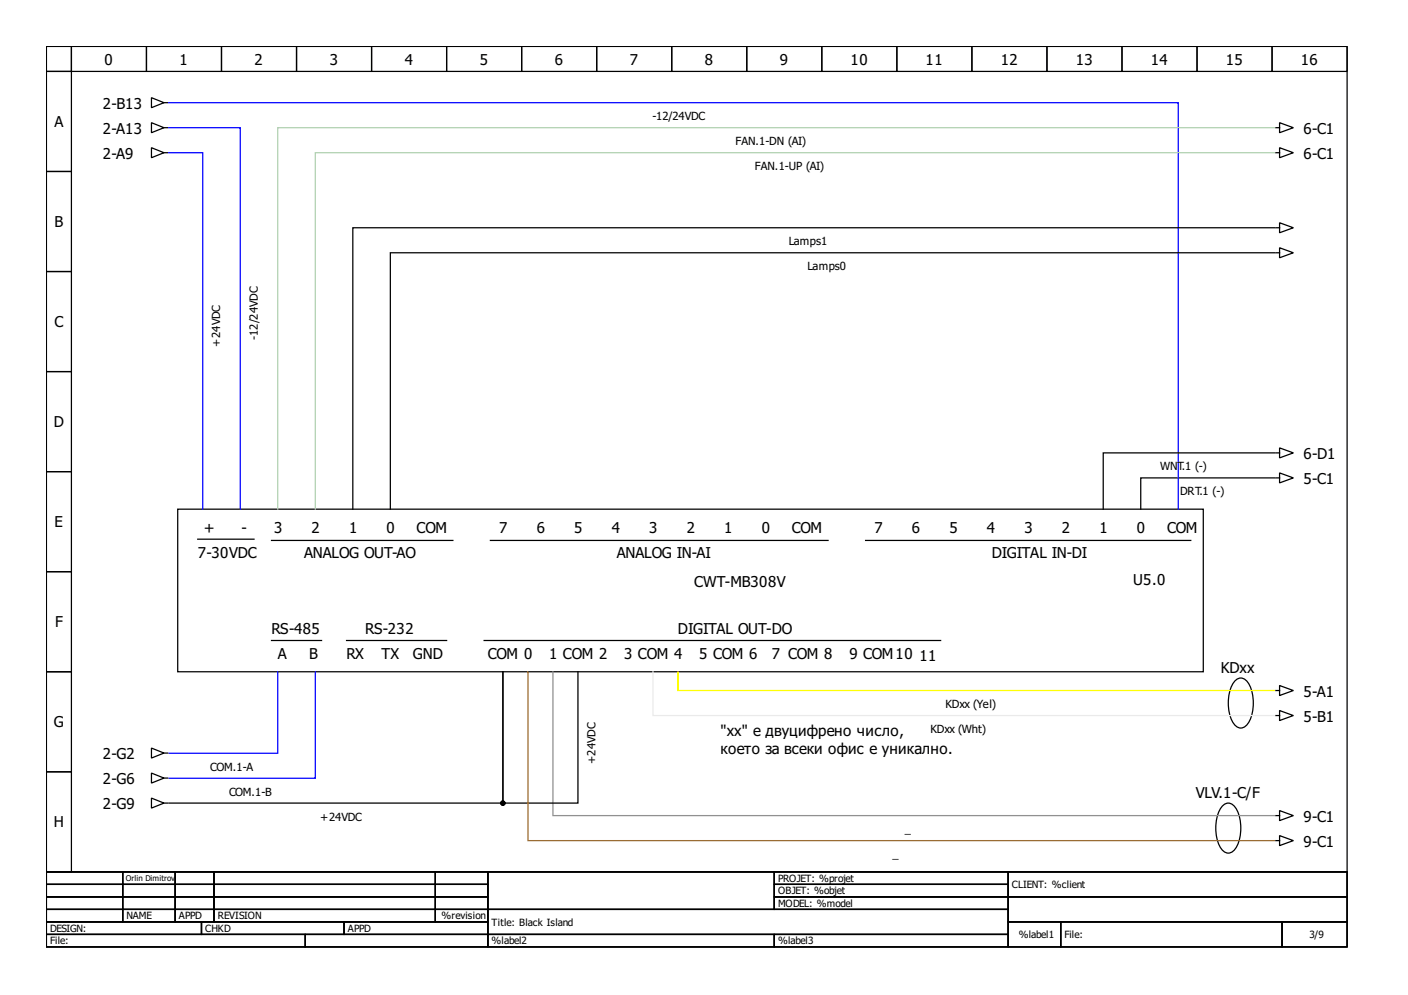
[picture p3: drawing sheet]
<svg xmlns="http://www.w3.org/2000/svg" width="297mm" height="210mm" viewBox="0 0 297 210" stroke-linecap="round" stroke-linejoin="round" font-family="sans-serif">
<g fill="none" stroke="#000" stroke-width=".26">
<path d="M9.8 9.8h274.4v174.1h-274.4zM9.8 9.8h5.3v5.3h-5.3zM9.8 15.1h5.3v21.1h-5.3zM15.1 9.8h15.8v5.3h-15.8zM30.9 9.8h15.8v5.3h-15.8zM46.7 9.8h15.9v5.3h-15.9zM62.6 9.8h15.8v5.3h-15.8zM78.4 9.8h15.8v5.3h-15.8zM94.2 9.8h15.9v5.3h-15.9zM110.1 9.8h15.8v5.3h-15.8zM125.9 9.8h15.8v5.3h-15.8zM141.7 9.8h15.8v5.3h-15.8z"/>
<path d="M157.5 9.8h15.9v5.3h-15.9zM173.4 9.8h15.8v5.3h-15.8zM189.2 9.8h15.8v5.3h-15.8zM205 9.8h15.9v5.3h-15.9zM220.9 9.8h15.8v5.3h-15.8zM236.7 9.8h15.8v5.3h-15.8zM252.5 9.8h15.9v5.3h-15.9zM268.4 9.8h15.8v5.3h-15.8zM9.8 36.2h5.3v21.1h-5.3zM32 25.9l2.6 1-2.6 1.1zM32 20.6l2.6 1.1-2.6 1zM32 31.2l2.6 1-2.6 1.1z"/>
<path d="M34.6 26.9h.8M34.6 32.2h.8M34.6 21.7h.8M269.2 26.9h.7M269.2 32.2h.7M269.9 25.9l2.9 1-2.9 1.1zM269.9 31.2l2.9 1-2.9 1.1zM9.8 57.3h5.3v21.1h-5.3zM268.9 53.3h-186.6v54.1M268.9 48h-194.5v59.4M269.2 53.3h.7M269.2 48h.7"/>
<path d="M269.9 52.3l2.9 1-2.9 1.1zM269.9 47l2.9 1-2.9 1.1zM9.8 78.4h5.3v21.1h-5.3zM9.8 99.5h5.3v21.1h-5.3zM268.9 95.5h-36.2v11.9M269.2 95.5h.7M269.9 99.8l2.9 1-2.9 1.1zM269.9 94.5l2.9 1-2.9 1.1zM37.5 107.4h216.4v34.3h-216.4zM41.7 113.7h11.9M57.3 114h38.2M103.5 114h71.2"/>
<path d="M182.6 114h68.6M268.9 100.8h-28.2v6.6M269.2 100.8h.7M9.8 120.6h5.3v21.1h-5.3zM57.3 135.1h10.5M73.1 135.1h21.1M102.1 135.1h96.3M9.8 141.7h5.3v21.1h-5.3zM32 157.8l2.6 1.1-2.6 1zM34.6 158.9h.8M121.9 141.7v27.7h-15.8v-27.7v27.7h-70.5M260.7 143.4a1.59 1.59 0 0 1 2.5 .5 8.8 8.8 0 0 1 0 8.8 1.66 1.66 0 0 1-2.9 0 8.8 8.8 0 0 1 0-8.8z"/>
<path d="M269.2 145.7h.7M269.2 150.9h.7M269.9 144.6l2.9 1.1-2.9 1zM269.9 149.9l2.9 1-2.9 1.1zM9.8 162.8h5.3v21.1h-5.3zM32 163.1l2.6 1-2.6 1.1zM32 168.4l2.6 1-2.6 1.1zM34.6 164.1h.8M34.6 169.4h.8M258.1 169.8a1.59 1.59 0 0 1 2.5 .5 8.8 8.8 0 0 1 0 8.8 1.66 1.66 0 0 1-2.9 0 8.8 8.8 0 0 1 0-8.8zM269.2 177.3h.7M269.2 172.1h.7"/>
<path d="M269.9 176.3l2.9 1-2.9 1.1zM269.9 171l2.9 1.1-2.9 1zM9.8 183.9h274.4v15.9h-274.4zM9.8 183.9h16.1v2.7h-16.1zM9.8 186.6h16.1v2.6h-16.1zM9.8 189.2h16.1v2.6h-16.1zM9.8 191.8h16.1v2.7h-16.1zM9.8 194.5h32.7v2.6h-32.7zM9.8 197.1h54.6v2.7h-54.6zM25.9 183.9h11.1v2.7h-11.1zM25.9 186.6h11.1v2.6h-11.1zM25.9 189.2h11.1v2.6h-11.1z"/>
<path d="M25.9 191.8h11.1v2.7h-11.1zM37 183.9h8.1v2.7h-8.1zM37 186.6h8.1v2.6h-8.1zM37 189.2h8.1v2.6h-8.1zM37 191.8h8.1v2.7h-8.1zM42.5 194.5h30.1v2.6h-30.1zM45.1 183.9h46.7v2.7h-46.7zM45.1 186.6h46.7v2.6h-46.7zM45.1 189.2h46.7v2.6h-46.7zM45.1 191.8h46.7v2.7h-46.7zM64.4 197.1h38.5v2.7h-38.5zM72.6 194.5h30.3v2.6h-30.3z"/>
<path d="M91.8 183.9h11.1v2.7h-11.1zM91.8 186.6h11.1v2.6h-11.1zM91.8 189.2h11.1v2.6h-11.1zM91.8 191.8h11.1v2.7h-11.1zM102.9 183.9h60.4v7.9h-60.4zM102.9 191.8h109.8v5.3h-109.8zM102.9 197.1h60.4v2.7h-60.4zM163.3 183.9h49.4v2.7h-49.4zM163.3 186.6h49.4v2.6h-49.4zM163.3 189.2h49.4v2.6h-49.4zM163.3 197.1h49.4v2.7h-49.4zM212.7 183.9h71.5v5.3h-71.5z"/>
<path d="M212.7 189.2h71.5v5.3h-71.5zM212.7 194.5h11.1v5.3h-11.1zM223.8 194.5h46.7v5.3h-46.7zM270.5 194.5h13.7v5.3h-13.7z"/>
</g>
<path d="M35.6 32.2h7.2v75.2M35.6 21.7h213v85.7M35.6 26.9h15.1v80.5M58.6 141.7v17.2h-23M66.5 141.7v22.4h-30.9" fill="none" stroke="#00f" stroke-width=".26"/>
<path d="M268.9 26.9h-210.3v80.5M268.9 32.2h-202.4v75.2" fill="none" stroke="#b1d1b1" stroke-width=".26"/>
<path d="M143 141.7v4h125.9" fill="none" stroke="#ff0" stroke-width=".26"/>
<path d="M116.6 141.7v30.4h152.3" fill="none" stroke="#909090" stroke-width=".26"/>
<circle cx="106.1" cy="169.4" r=".4" fill="#000" stroke="#000" stroke-width=".26"/>
<path d="M111.4 141.7v35.6h157.5" fill="none" stroke="#aa6b1d" stroke-width=".26"/>
<path d="M137.8 141.7v9.2h131.1" fill="none" stroke="#eaeaea" stroke-width=".26"/>
<g font-size="3.2">
<text x="22.1" y="13.6">0</text>
<text x="37.9" y="13.6">1</text>
<text x="53.7" y="13.6">2</text>
<text x="69.6" y="13.6">3</text>
<text x="85.4" y="13.6">4</text>
<text x="101.2" y="13.6">5</text>
<text x="117" y="13.6">6</text>
<text x="132.9" y="13.6">7</text>
<text x="148.7" y="13.6">8</text>
<text x="164.5" y="13.6">9</text>
<text x="179.4" y="13.6">10</text>
<text x="195.3" y="13.6">11</text>
<text x="211.1" y="13.6">12</text>
<text x="226.9" y="13.6">13</text>
<text x="242.8" y="13.6">14</text>
<text x="258.6" y="13.6">15</text>
<text x="274.4" y="13.6">16</text>
<text x="21.7" y="23">2-B13</text>
<text x="11.5" y="26.8">A</text>
<text x="21.7" y="28.3">2-A13</text>
<text x="275" y="28.3">6-C1</text>
<text x="21.7" y="33.5">2-A9</text>
<text x="275" y="33.5">6-C1</text>
<text x="11.5" y="47.9">B</text>
<text x="11.5" y="69">C</text>
<text x="11.4" y="90.1">D</text>
<text x="275" y="96.9">6-D1</text>
<text x="275" y="102.1">5-C1</text>
<text x="11.5" y="111.2">E</text>
<text x="43" y="112.4">+</text>
<text x="51" y="112.4">-</text>
<text x="57.8" y="112.4">3</text>
<text x="65.7" y="112.4">2</text>
<text x="73.6" y="112.4">1</text>
<text x="81.6" y="112.4">0</text>
<text x="87.9" y="112.4">COM</text>
<text x="105.3" y="112.4">7</text>
<text x="113.2" y="112.4">6</text>
<text x="121.1" y="112.4">5</text>
<text x="129" y="112.4">4</text>
<text x="137" y="112.4">3</text>
<text x="144.9" y="112.4">2</text>
<text x="152.8" y="112.4">1</text>
<text x="160.7" y="112.4">0</text>
<text x="167" y="112.4">COM</text>
<text x="184.5" y="112.4">7</text>
<text x="192.4" y="112.4">6</text>
<text x="200.3" y="112.4">5</text>
<text x="208.2" y="112.4">4</text>
<text x="216.1" y="112.4">3</text>
<text x="224" y="112.4">2</text>
<text x="232" y="112.4">1</text>
<text x="239.9" y="112.4">0</text>
<text x="246.2" y="112.4">COM</text>
<text x="41.7" y="117.7">7-30VDC</text>
<text x="64.1" y="117.7">ANALOG OUT-AO</text>
<text x="130.1" y="117.7">ANALOG IN-AI</text>
<text x="209.3" y="117.7">DIGITAL IN-DI</text>
<text x="146.5" y="123.8">CWT-MB308V</text>
<text x="239.1" y="123.5">U5.0</text>
<text x="11.6" y="132.3">F</text>
<text x="57.3" y="133.8">RS-485</text>
<text x="77.1" y="133.8">RS-232</text>
<text x="143" y="133.8">DIGITAL OUT-DO</text>
<text x="58.6" y="139.1">A</text>
<text x="65.2" y="139.1">B</text>
<text x="73.1" y="139.1">RX</text>
<text x="80.5" y="139.1">TX</text>
<text x="87.1" y="139.1">GND</text>
<text x="102.9" y="139.1">COM 0</text>
<text x="115.9" y="139.1">1 COM 2</text>
<text x="131.7" y="139.1">3 COM 4</text>
<text x="147.5" y="139.1">5 COM 6</text>
<text x="162.8" y="139.1">7 COM 8</text>
<text x="179.2" y="139.1">9 COM10</text>
<text x="194" y="139.3">11</text>
<text x="257.5" y="142">KDxx</text>
<text x="275" y="147">5-A1</text>
<text x="11.4" y="153.5">G</text>
<text x="152" y="155.2">&quot;xx&quot; е двуцифрено число,</text>
<text x="275" y="152.3">5-B1</text>
<text x="21.7" y="160.2">2-G2</text>
<text x="152" y="159.1">което за всеки офис е уникално.</text>
<text x="21.7" y="165.5">2-G6</text>
<text x="21.7" y="170.7">2-G9</text>
<text x="252.3" y="168.4">VLV.1-C/F</text>
<text x="275" y="173.4">9-C1</text>
<text x="11.4" y="174.6">H</text>
<text x="275" y="178.7">9-C1</text>
</g>
<g font-size="2.4">
<text x="137.6" y="25.4">-12/24VDC</text>
<text x="155.2" y="30.6">FAN.1-DN (AI)</text>
<text x="159.3" y="35.9">FAN.1-UP (AI)</text>
<text x="166.4" y="51.7">Lamps1</text>
<text x="170.3" y="57">Lamps0</text>
<text x="54.4" y="71.7" transform="rotate(-90 54.4 71.7)">-12/24VDC</text>
<text x="46.5" y="73.1" transform="rotate(-90 46.5 73.1)">+24VDC</text>
<text x="244.7" y="99.2">WNT.1 (-)</text>
<text x="249" y="104.5">DRT.1 (-)</text>
<text x="199.5" y="149.4">KDxx (Yel)</text>
<text x="196.3" y="154.6">KDxx (Wht)</text>
<text x="125.6" y="161.2" transform="rotate(-90 125.6 161.2)">+24VDC</text>
<text x="44.4" y="162.6">COM.1-A</text>
<text x="48.3" y="167.8">COM.1-B</text>
<text x="67.6" y="173.1">+24VDC</text>
<text x="190.9" y="175.8">_</text>
<text x="188.3" y="181">_</text>
</g>
<g font-size="2.1">
<text x="164.1" y="186">PROJET: %projet</text>
<text x="164.1" y="188.7">OBJET: %objet</text>
<text x="164.1" y="191.3">MODEL: %model</text>
<text x="213.5" y="187.4">CLIENT: %client</text>
<text x="10.6" y="196.6">DESIGN:</text>
<text x="26.7" y="194">NAME</text>
<text x="37.8" y="194">APPD</text>
<text x="43.3" y="196.6">CHKD</text>
<text x="45.9" y="194">REVISION</text>
<text x="73.4" y="196.6">APPD</text>
<text x="93.2" y="194">%revision</text>
<text x="103.7" y="195.3">Title: Black Island</text>
<text x="214.9" y="197.9">%label1</text>
<text x="224.6" y="197.9">File:</text>
<text x="276.3" y="197.9">3/9</text>
<text x="10.6" y="199.2">File:</text>
<text x="103.7" y="199.2">%label2</text>
<text x="164.1" y="199.2">%label3</text>
</g>
<text font-size="1.7" x="26.5" y="185.9">Orlin Dimitrov</text>
</svg>
